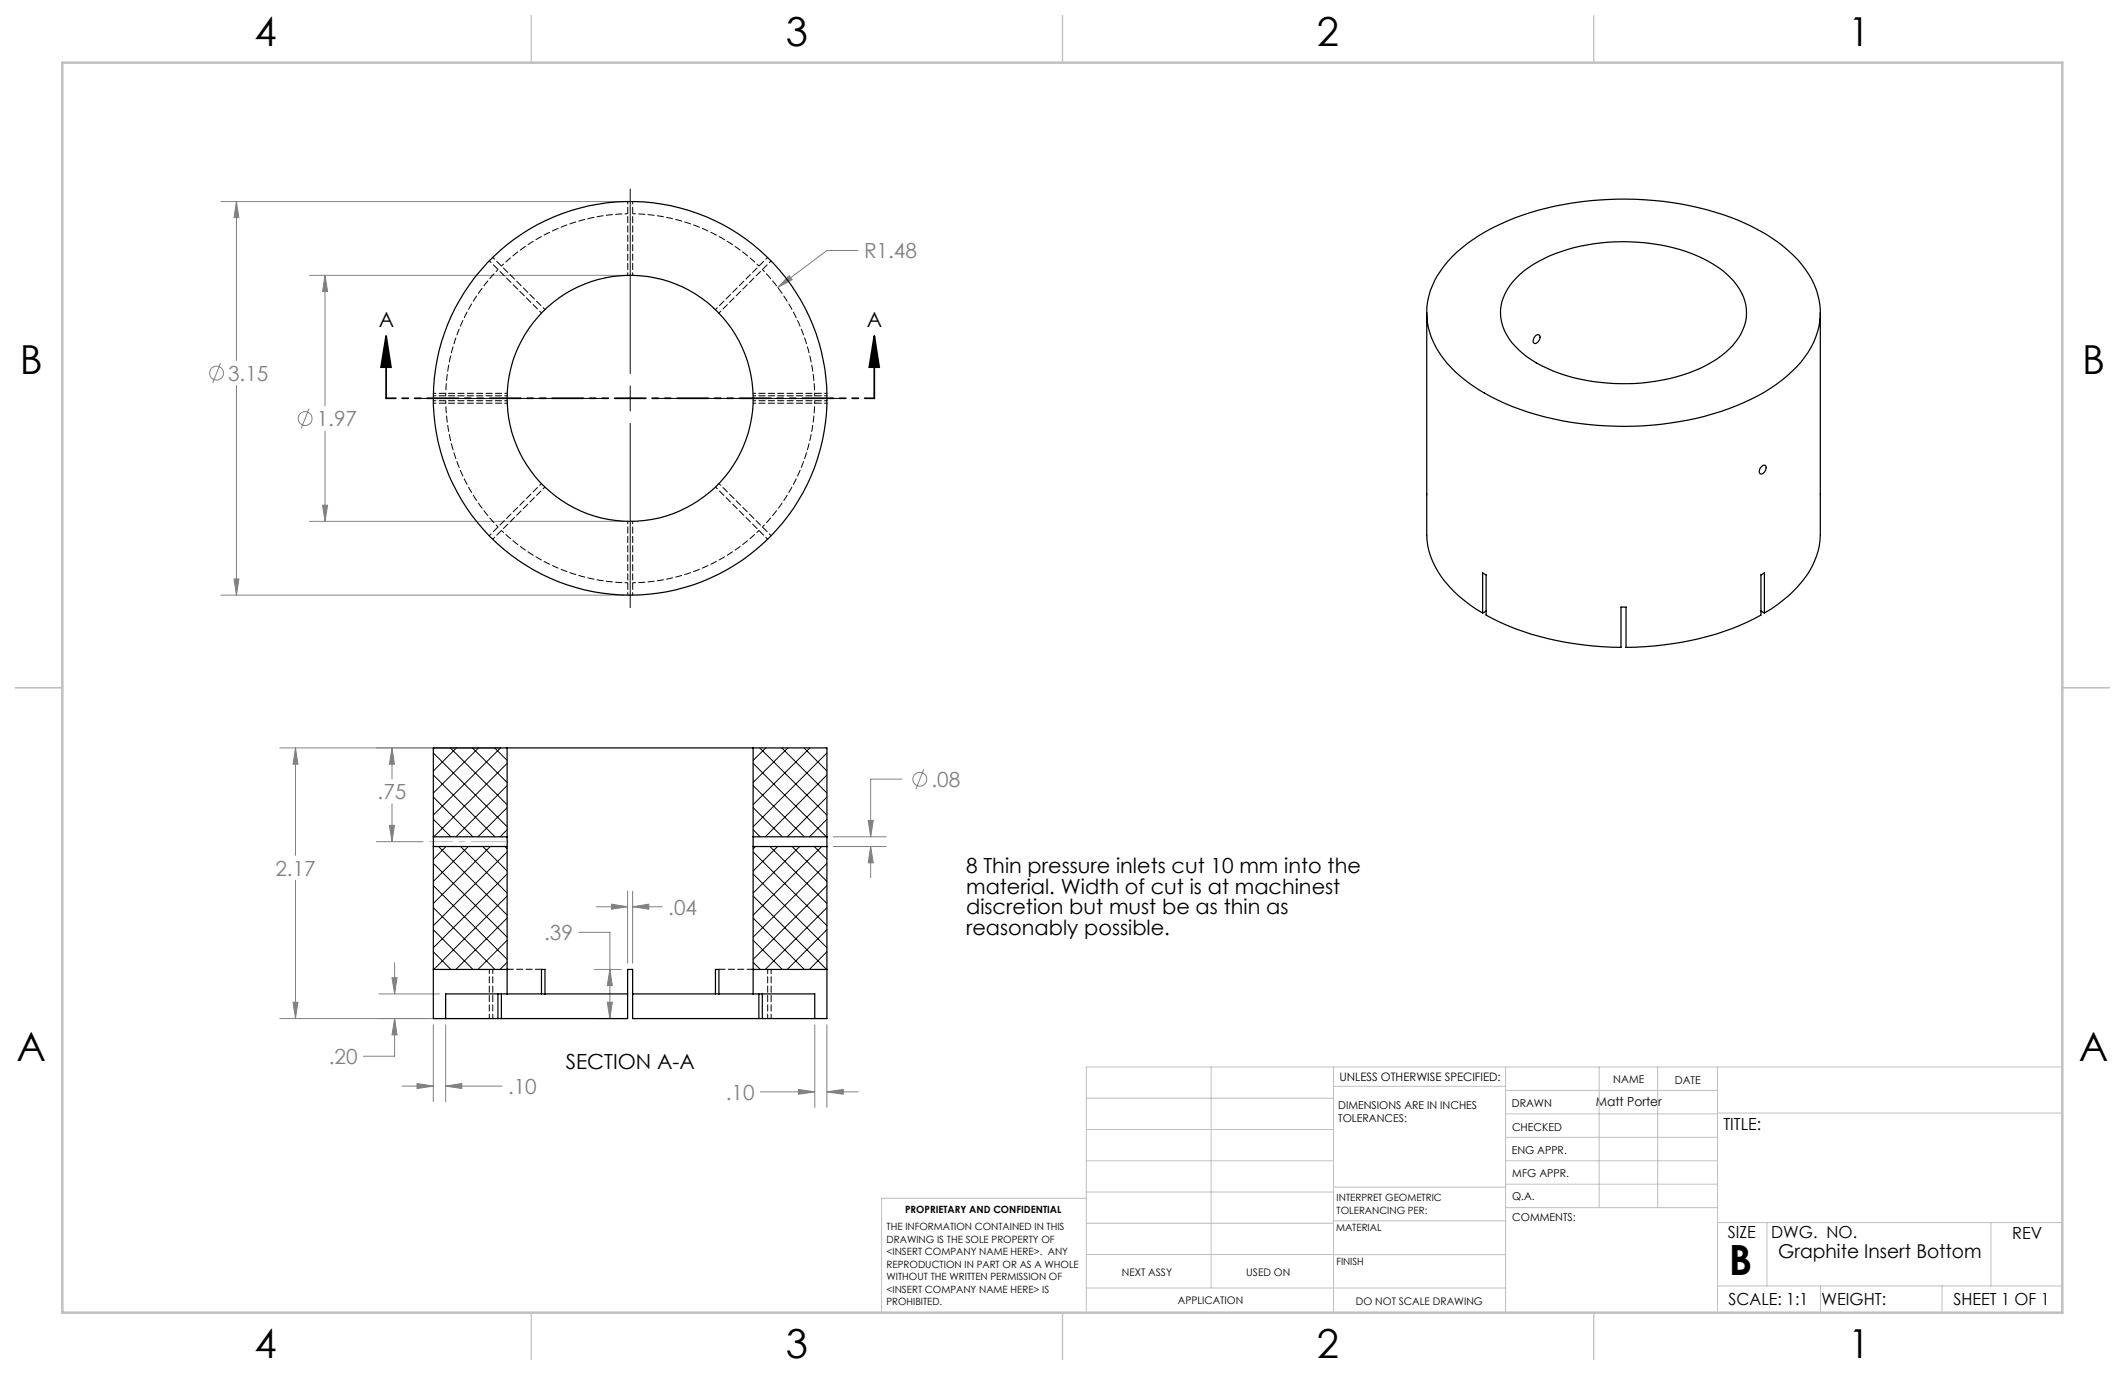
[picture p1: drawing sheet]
<svg xmlns="http://www.w3.org/2000/svg" width="432mm" height="279mm" viewBox="0 0 432 279" stroke-linecap="round" stroke-linejoin="round" font-family="sans-serif">
<g fill="none" stroke="#808080" stroke-width=".2">
<path d="M44.9 41h81.9M48 41l.5 3.2h-.9zM48 41v32.2M62.9 56h63.9M66 56l.6 3.2h-1.1zM66 56v26.5M160.4 56l.6 .8-3 1.6zM174.4 50.9h-6.4l-10 7.5M44.8 73.8l-1.6 4M48 78.3v42.6M62.8 83l-1.6 4.1M66 87.6v18.3"/>
<path d="M47.6 117.7h.9l-.5 3.2zM62.9 105.9h63.9M65.5 102.7h1.1l-.6 3.2zM44.9 120.9h81.9M60 152l.5 3.3h-1zM60 152v21.8M79.7 152v6.3M79.7 152l.5 3.3h-1.1zM101.8 152h-44.9M183.3 158.3h-6.4v11.7M187.7 156.3l-1.6 4.1M60 178.9v28.1"/>
<path d="M76.5 171h9.5M79.1 167.7h1.1l-.5 3.3zM79.7 163.3v7.7M169.3 172h10.8M169.3 170h10.8M176.4 166.7h1l-.5 3.3zM176.9 172l.5 3.3h-1zM176.9 172v6.4M79.7 198.7h1l-.5 3.3zM80.2 195.6v6.4M117.6 189.4h6.3v17.6M120.8 197h5.5"/>
<path d="M121.2 184.3h6.3M123.9 197l.5 3.3h-1zM124.2 183.7l3.3 .6-3.3 .4zM127.5 181.1v14.6M128.6 184.3l3.2-.6v1zM128.6 181.1v14.6M128.6 184.3h6M56.9 207h43.7M59.5 203.7h1l-.5 3.3zM77 202h12.3M80.2 207v7.6h-6.4M80.2 207l.5 3.3h-1z"/>
<path d="M88.1 208.2v15.7M90.6 208.2v15.7M120.8 207h6.5M123.4 203.7h1l-.5 3.3zM165.6 208.2v16.8M168 208.2v16.8M81.7 220.7h6.4M84.7 220.2l3.4 .5-3.4 .5zM90.6 220.7l3.2-.5v1zM90.6 220.7h11.4M154.5 221.9h11.1M162.2 221.4l3.4 .5-3.4 .5z"/>
<path d="M168 221.9h6.4M168 221.9l3.3-.5v1z"/>
<circle cx="44" cy="75.8" r="1.4"/>
<circle cx="62" cy="85.1" r="1.41"/>
<circle cx="186.9" cy="158.3" r="1.41"/>
</g>
<path d="M78.5 68.3l.9 6.3h-2zM78.5 68.3v12.7M177.7 68.3l.9 6.3h-2zM177.7 68.3v12.7" fill="none" stroke="#000" stroke-width=".35"/>
<path d="M128.1 38.4v37.5M128.1 78.4v5.1M85.5 81h37.5M125.5 81h5.1M128.1 86v37.5M133.1 81h37.5" fill="none" stroke="#000" stroke-width=".2"/>
<path d="M177.7 80.9h-99.2" fill="none" stroke="#000" stroke-width=".35" stroke-dasharray="6.3 1.3 1.3 1.3 1.3 1.3" stroke-dashoffset="4.4"/>
<path d="M103.1 171h-15.8" fill="none" stroke="#c0c0c0" stroke-width=".2" stroke-dasharray="15.2 1.3 1.3 1.3" stroke-dashoffset="7.9"/>
<g fill="none" stroke="#c0c0c0" stroke-width=".2">
<path d="M246.1 216.8v44.9M271 216.8v49.9M305.9 216.8v49.9M324.9 216.8v28.6M336.8 216.8v28.6M349 216.8v49.9M419.1 216.8h-198.4v49.9M220.7 235.9h50.3M220.7 229.5h50.3M220.7 223.2h50.3M271 220.7h34.9M305.9 231.1h43.1"/>
<path d="M305.9 226.3h43.1M305.9 221.6h43.1M305.9 235.9h43.1M349 226.2h70.1M220.7 248.6h50.3M220.7 242.2h50.3M220.7 254.9h50.3M220.7 243.5h-41.6v23.2M271 255h34.9M271 248.1h35M271 241.2h35M305.9 240.6h43.1"/>
<path d="M306 245.4h43M349 248.4h70.1M359.1 248.4v12.9M404.6 248.4v12.9M220.7 261.7h85.2M349 261.3h70.1M369.9 261.3v5.4M394.6 261.3v5.4"/>
</g>
<path d="M108 3.2v9.5M215.9 3.2v9.5M323.8 3.2v9.5M3.1 139.7h9.6M419.1 139.7h9.5M108 266.7v9.6M215.9 266.7v9.6M323.8 266.7v9.6" fill="none" stroke="#c0c0c0" stroke-width=".25"/>
<path d="M12.7 12.7h406.4v254h-406.4z" fill="none" stroke="#c0c0c0" stroke-width=".5"/>
<path d="M177.7 68.3l.9 6.3h-2zM78.5 68.3l.9 6.3h-2z" fill="#000"/>
<g fill="#808080">
<path d="M79.1 167.7h1.1l-.5 3.3zM79.7 152l.5 3.3h-1.1z"/>
<path d="M48 41l.5 3.2h-.9zM47.6 117.7h.9l-.5 3.2zM66 56l.6 3.2h-1.1zM65.5 102.7h1.1l-.6 3.2zM160.4 56l-2.4 2.4 3-1.6zM60 152l.5 3.3h-1zM59.5 203.7h1l-.5 3.3zM80.2 207l.5 3.3h-1zM79.7 198.7h1l-.5 3.3zM176.9 172l.5 3.3h-1zM176.4 166.7h1l-.5 3.3zM128.6 184.3l3.2-.6v1zM124.2 183.7l3.3 .6-3.3 .4zM123.9 197l.5 3.3h-1zM123.4 203.7h1l-.5 3.3zM84.7 220.2l3.4 .5-3.4 .5zM90.6 220.7l3.2-.5v1zM162.2 221.4l3.4 .5-3.4 .5zM168 221.9l3.3-.5v1z"/>
</g>
<g fill="none" stroke="#000" stroke-width=".25">
<path d="M295.1 52.1a40.5 40.5 0 0 1 19.2-9.8 65.9 65.9 0 0 1 38.9 2.5 30.9 30.9 0 0 1 13.7 10 14.3 14.3 0 0 1-.2 17.8 31.5 31.5 0 0 1-13.9 9.8 64.7 64.7 0 0 1-47-.4 30.2 30.2 0 0 1-13.2-10.2 14.4 14.4 0 0 1 .8-17.8zM308 56.6a26.6 26.6 0 0 1 14.5-6.8 39.9 39.9 0 0 1 23.5 2.7 16.3 16.3 0 0 1 8.3 7.8 9.1 9.1 0 0 1-2.2 9.9 25.2 25.2 0 0 1-14.1 7 39.5 39.5 0 0 1-25.8-3.4 14.3 14.3 0 0 1-7-8.3 9.3 9.3 0 0 1 2.8-8.9zM289.9 63.5v45.2a17.4 17.4 0 0 0 6.6 12.5l2.2 1.7 2.6 1.7M311.9 68.3a.57 .57 0 0 1 1 0 1.29 1.29 0 0 1-1.1 1.5 .99 .99 0 0 1 .1-1.5zM369.9 63.5v45.2a16.5 16.5 0 0 1-5.6 11.5l-3.2 2.7-2.6 1.7M358 94.8a.49 .49 0 0 1 .4-.3 .49 .49 0 0 1 .5 .4 1.23 1.23 0 0 1-1.2 1.4 1.09 1.09 0 0 1 .3-1.5zM301.3 124.6v-8.2l.7 .4v8.2a58.3 58.3 0 0 0 27.4 6.6v-8.2h1v8.2a58.3 58.3 0 0 0 27.4-6.6v-8.2l.7-.4v8.2M302 124.2l-.7 .4M357.8 124.2l.7 .4M103 152h50M103 152v18M103 152h-14.9v18"/>
<path d="M153 152v18M153 152h15v18M88.1 170v2M88.1 170h14.9M88.1 172h14.9M88.1 172v35h2.5M103 170v2M103 172v30M153 170v2M153 172v30M153 170h15M153 172h15"/>
<path d="M168 170v2M168 172v35h-2.4M88.1 197h14.9M103 197h.1M153 197h.1M153 197h15M90.6 207h10.6M101.2 207h.7M101.2 202v5M101.9 207h25.6v-10h1.1v10h25.6M101.9 202v5M103 202h7"/>
<path d="M103 202h-12.4v5M110 202v-5h.7v5M110 202h.7M110.7 202h16.8M128.6 202h16.8M145.4 202v-5h.7v5M145.4 202h.7M146.1 202h6.9M153 202h12.6v5M154.2 207h.7M154.2 202v5M154.9 207h10.7"/>
<path d="M154.9 202v5"/>
<circle cx="128.1" cy="80.9" r="25"/>
<circle cx="128.1" cy="80.9" r="40"/>
</g>
<g fill="none" stroke="#000" stroke-width=".2" stroke-dasharray="1.3 .6" stroke-dashoffset=".8">
<path d="M99.4 53l10.6 10.6M100.1 52.3l10.6 10.6M127.6 40.9v15M128.6 40.9v15M145.4 62.9l10.6-10.6M146.1 63.6l10.6-10.6M88.1 80.4h15M88.1 81.4h15M145.4 99l10.6 10.6M146.1 98.2l10.6 10.7M153.1 81.4h15M153.1 80.4h15"/>
<path d="M99.4 108.9l10.6-10.7M100.1 109.6l10.6-10.6M127.6 105.9v15M128.6 105.9v15"/>
</g>
<path d="M101.9 54.1a37.5 37.5 0 0 1 25.7-10.7M128.6 43.4a37.5 37.5 0 0 1 25.6 10.7M154.9 54.8a37.5 37.5 0 0 1 10.7 25.6M103.1 79.9h-15M168.1 79.9h-15.1M88.1 81.9h15M90.6 80.4a37.5 37.5 0 0 1 10.6-25.6M153 81.9h15.1M165.6 81.4a37.5 37.5 0 0 1-10.7 25.7M101.2 107.1a37.5 37.5 0 0 1-10.6-25.7M127.6 118.4a37.5 37.5 0 0 1-25.7-10.6M154.2 107.8a37.5 37.5 0 0 1-25.6 10.6" fill="none" stroke="#000" stroke-width=".2" stroke-dasharray="1.3 .6" stroke-dashoffset=".7"/>
<g fill="none" stroke="#000" stroke-width=".2">
<path d="M88.1 157.5l12.5 12.5M88.1 153l14.9 15M88.2 152l-.1 .2M91.5 152l11.5 11.5M92.7 152l-4.6 4.7M96 152l7 7M97.2 152l-9.1 9.1M100.5 152l2.5 2.5M101.7 152l-13.6 13.6M103 155.1l-14.8 14.9M103 159.6l-10.4 10.4M153 159.6l10.4 10.4"/>
<path d="M153 155.1l14.9 14.9M154.4 152l13.6 13.6M155.6 152l-2.6 2.5M158.9 152l9.1 9.1M160.1 152l-7.1 7M163.4 152l4.6 4.7M164.6 152l-11.6 11.5M167.9 152l.1 .2M168 153l-15 15M168 157.5l-12.5 12.5M88.1 166.5l3.5 3.5M88.1 162l8 8"/>
<path d="M88.1 180l14.9 14.9M88.1 175.4l14.9 15M89.1 172l13.9 13.9M90.6 172l-2.5 2.6M93.6 172l9.4 9.5M95.1 172l-7 7.1M98.1 172l4.9 5M99.6 172l-11.5 11.6M102.6 172l.4 .5M103 164.1l-5.9 5.9M103 168.6l-1.4 1.4M103 173.1l-14.9 15"/>
<path d="M103 177.6l-14.9 15M153 168.6l1.5 1.4M153 164.1l6 5.9M153 177.6l15 15M153 173.1l15 15M153.5 172l-.5 .5M156.5 172l11.5 11.6M158 172l-5 5M161 172l7 7.1M162.5 172l-9.5 9.5M165.5 172l2.5 2.6M167 172l-14 13.9"/>
<path d="M168 162l-8 8M168 166.5l-3.5 3.5M168 175.4l-15 15M168 180l-15 14.9M88.1 193.4l3.5 3.6M88.1 188.9l8 8.1M88.1 184.4l12.5 12.6M103 182.1l-14.8 14.9M103 186.5l-10.4 10.5M103 191.1l-5.9 5.9M103 195.5l-1.4 1.5M153 195.5l1.5 1.5"/>
<path d="M153 191.1l6 5.9M153 186.5l10.4 10.5M153 182.1l15 14.9M168 184.4l-12.5 12.6M168 188.9l-8 8.1M168 193.4l-3.5 3.6"/>
</g>
<path d="M99.4 197v10M156 197v10M100.1 207v-10M156.7 207v-10" fill="none" stroke="#000" stroke-width=".2" stroke-dasharray="1.3 .6" stroke-dashoffset=".4"/>
<path d="M103.1 197h6.9M146.1 197h7" fill="none" stroke="#000" stroke-width=".2" stroke-dasharray="1.3 .6"/>
<text font-size="8.5" x="351.3" y="259">B</text>
<g font-size="8.1">
<text x="51.7" y="9.3">4</text>
<text x="159.7" y="9.3">3</text>
<text x="267.6" y="9.3">2</text>
<text x="375.6" y="9.3">1</text>
<text x="4" y="76">B</text>
<text x="423.1" y="76">B</text>
<text x="3.3" y="215.7">A</text>
<text x="422.4" y="215.7">A</text>
<text x="51.7" y="276">4</text>
<text x="159.7" y="276">3</text>
<text x="267.6" y="276">2</text>
<text x="375.6" y="276">1</text>
</g>
<g font-size="4.2" fill="#808080">
<text x="175.6" y="52.5">R1.48</text>
<text x="46.4" y="77.3">3.15</text>
<text x="64.4" y="86.6">1.97</text>
<text x="189.3" y="159.9">.08</text>
<text x="76.7" y="162.4">.75</text>
<text x="56" y="177.9">2.17</text>
<text x="135.8" y="185.8">.04</text>
<text x="110.5" y="191">.39</text>
<text x="66.8" y="216.2">.20</text>
<text x="103.2" y="222.3">.10</text>
<text x="147.5" y="223.4">.10</text>
</g>
<g font-size="4.2">
<text x="77" y="66.4">A</text>
<text x="176.2" y="66.4">A</text>
<text x="196.3" y="177.4">8 Thin pressure inlets cut 10 mm into the</text>
<text x="196.3" y="181.6">material. Width of cut is at machinest</text>
<text x="196.3" y="185.8">discretion but must be as thin as</text>
<text x="196.3" y="190">reasonably possible.</text>
<text x="114.9" y="217.3">SECTION A-A</text>
</g>
<text font-size="3.9" x="361.3" y="255.6">Graphite Insert Bottom</text>
<g font-size="3.4">
<text x="350.2" y="229.5">TITLE:</text>
<text x="351.1" y="251.6">SIZE</text>
<text x="359.9" y="251.6">DWG. NO.</text>
<text x="408.9" y="251.7">REV</text>
<text x="351.2" y="265.2">SCALE: 1:1</text>
<text x="370.1" y="265.3">WEIGHT:</text>
<text x="396.9" y="265.2">SHEET 1 OF 1</text>
</g>
<text font-size="2.5" x="324.3" y="224.8">Matt Porter</text>
<text font-size="2.4" x="272.2" y="219.7">UNLESS OTHERWISE SPECIFIED:</text>
<g font-size="2.2">
<text x="327.8" y="220.1">NAME</text>
<text x="340.3" y="220.2">DATE</text>
<text x="271.9" y="225.3">DIMENSIONS ARE IN INCHES</text>
<text x="271.9" y="227.9">TOLERANCES:</text>
<text x="307.2" y="224.9">DRAWN</text>
<text x="307.3" y="229.8">CHECKED</text>
<text x="307.2" y="234.5">ENG APPR.</text>
<text x="307.3" y="239.2">MFG APPR.</text>
<text x="307.3" y="243.9">Q.A.</text>
<text x="307.3" y="248.1">COMMENTS:</text>
</g>
<g font-size="2.1">
<text x="227.9" y="259.2">NEXT ASSY</text>
<text x="253.3" y="259.2">USED ON</text>
<text x="239.3" y="265">APPLICATION</text>
<text x="275.5" y="265.1">DO NOT SCALE DRAWING</text>
</g>
<g font-size="2">
<text x="271.6" y="244.1">INTERPRET GEOMETRIC</text>
<text x="180.2" y="250">THE INFORMATION CONTAINED IN THIS</text>
<text x="183.9" y="246.4">PROPRIETARY AND CONFIDENTIAL</text>
<text x="271.5" y="250.2">MATERIAL</text>
<text x="271.6" y="246.6">TOLERANCING PER:</text>
<text x="180.2" y="252.5">DRAWING IS THE SOLE PROPERTY OF</text>
<text x="180.2" y="255.1">&lt;INSERT COMPANY NAME HERE&gt;. ANY</text>
<text x="180.2" y="257.6">REPRODUCTION IN PART OR AS A WHOLE</text>
<text x="271.5" y="257">FINISH</text>
<text x="180.2" y="260.1">WITHOUT THE WRITTEN PERMISSION OF</text>
<text x="180.2" y="262.6">&lt;INSERT COMPANY NAME HERE&gt; IS</text>
<text x="180.2" y="265.2">PROHIBITED.</text>
</g>
</svg>
